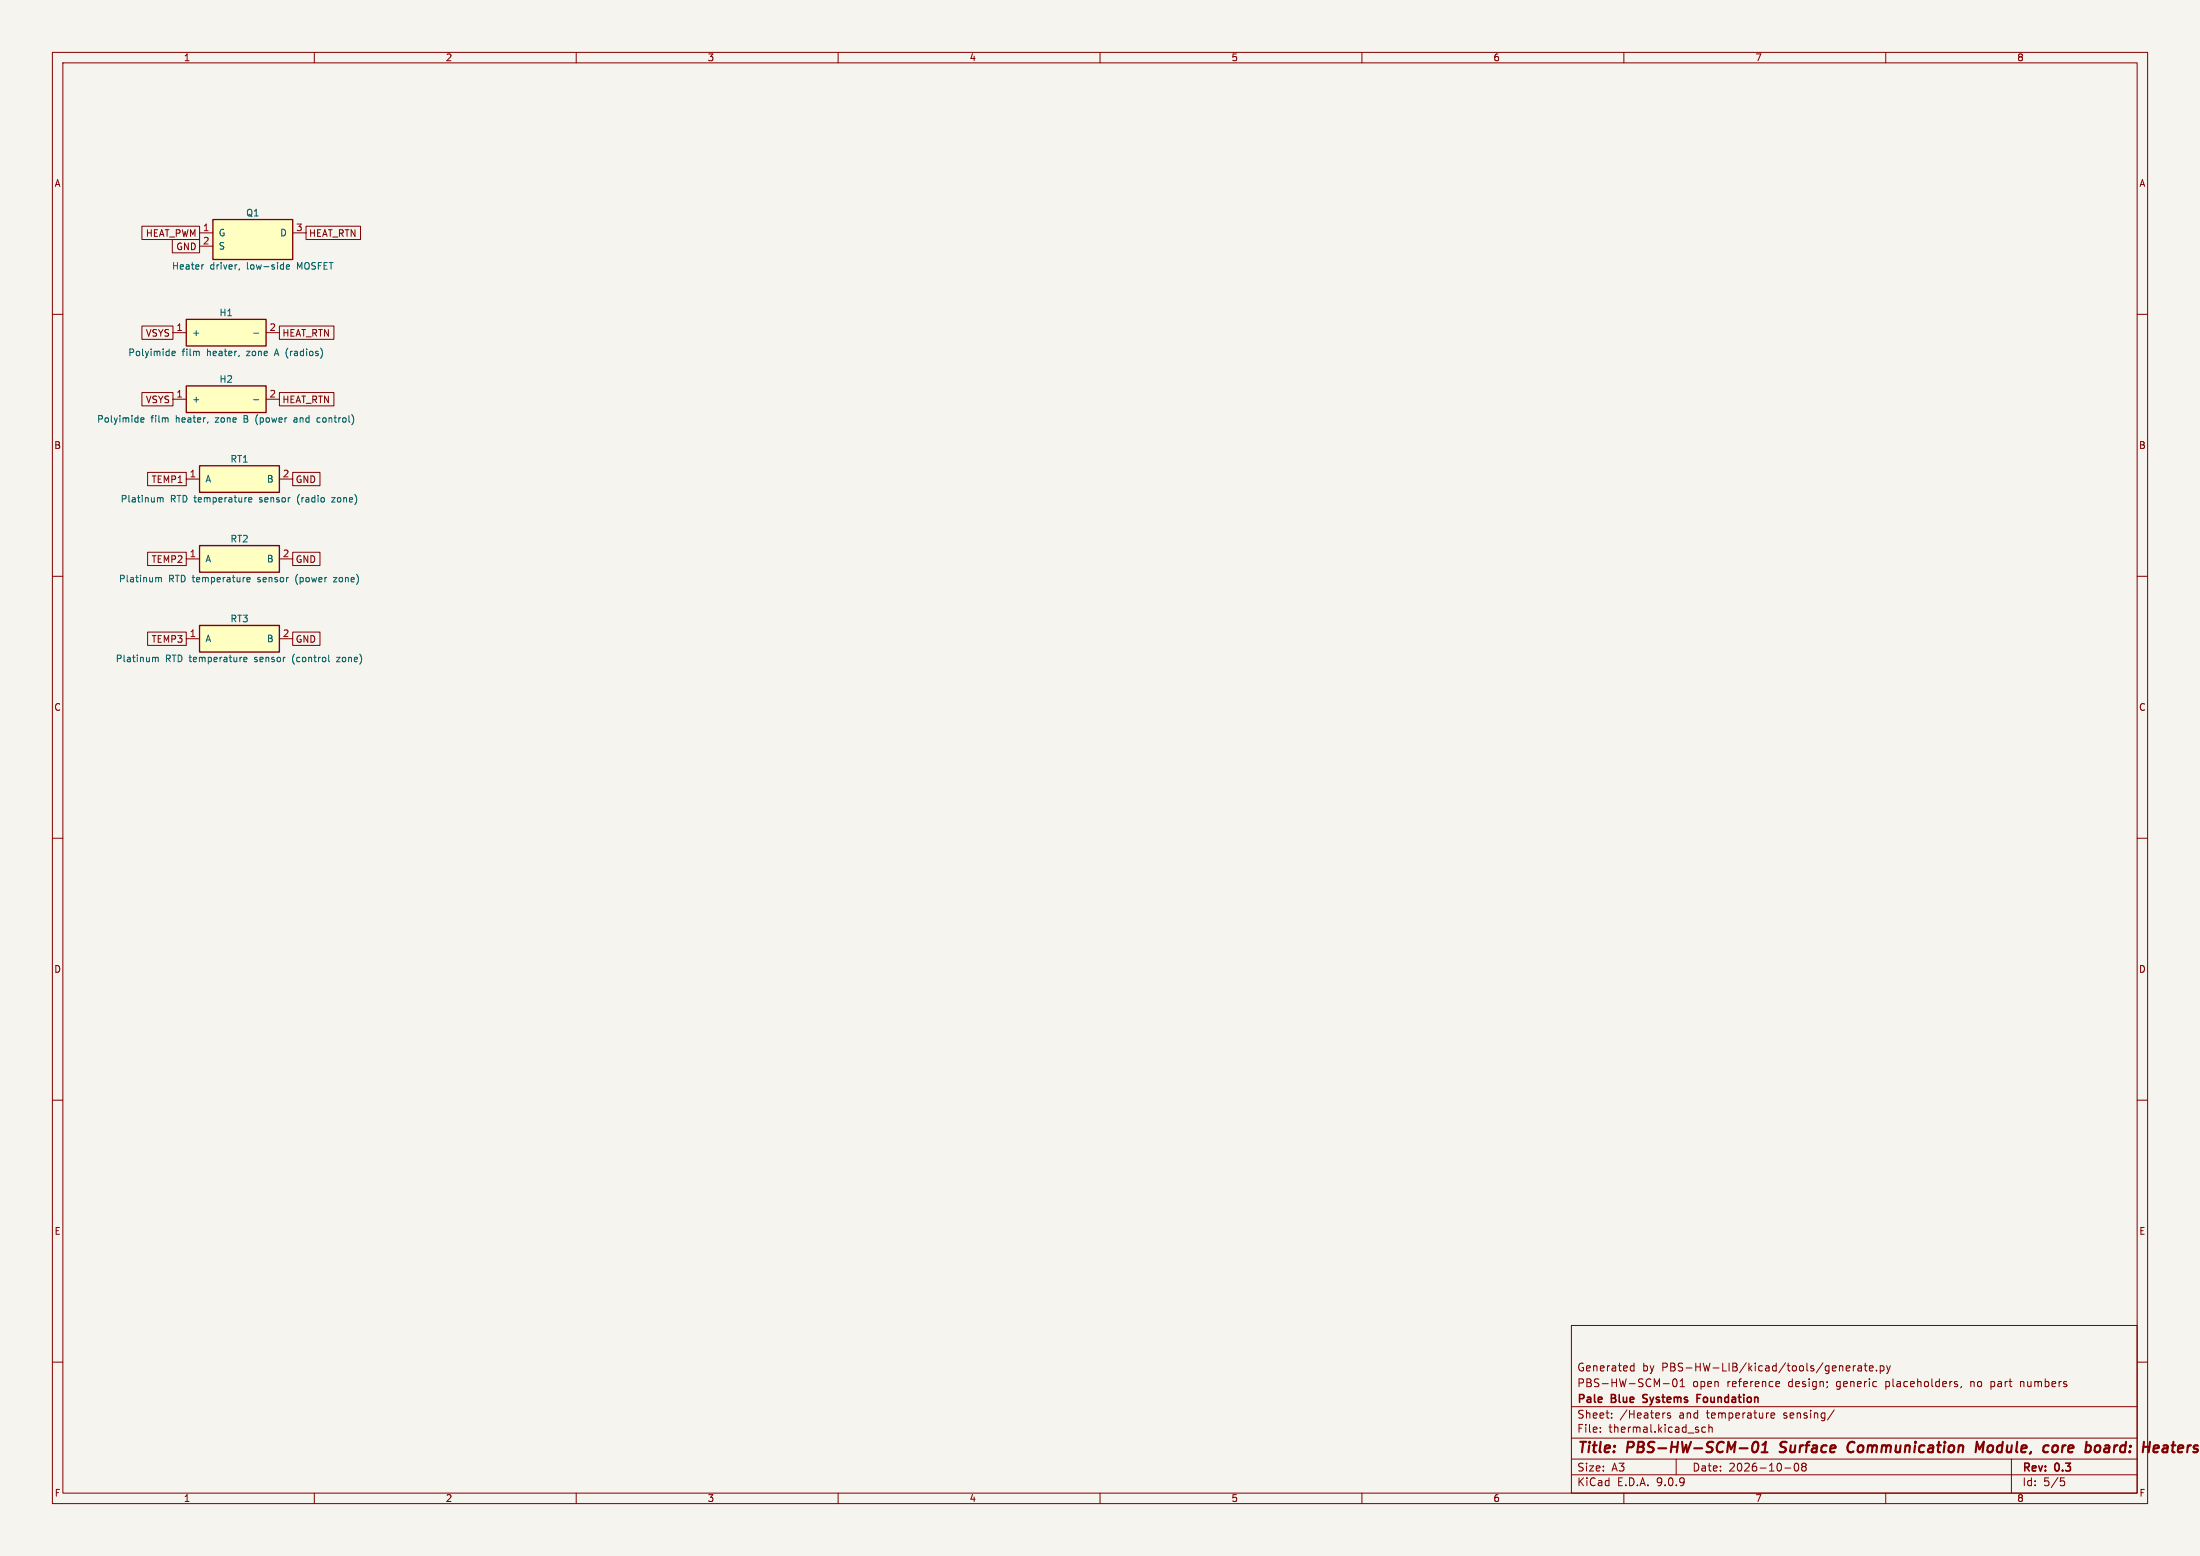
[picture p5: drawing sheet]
<svg xmlns="http://www.w3.org/2000/svg" width="420mm" height="297mm" viewBox="0 0 420 297" stroke-linecap="round" stroke-linejoin="round" font-family="sans-serif">
<path d="M0 0h420v297h-420z" fill="#f5f4ef" stroke="#f5f4ef" stroke-width=".19"/>
<g fill="none" stroke="#840000" stroke-width=".19">
<path d="M10 10h400v277h-400zM12 12h396v273h-396zM60 10v2M110 10v2M160 10v2M210 10v2M260 10v2M310 10v2M360 10v2M10 60h2M408 60h2M10 110h2"/>
<path d="M408 110h2M10 160h2M408 160h2M10 210h2M408 210h2M300 253h108v32h-108zM10 260h2M300 278.5h108M300 274.5h108M300 268.5h108M305.5 273.2v.2M305.5 272.5v.1"/>
<path d="M307.7 270.5v.2M307.7 269.8v.1M311.4 261.6h.5M311.4 260.8h.5M311.9 260.2v1.5M317.5 264.1h1.2M317.7 269.7h.2M318.9 269.8l-.4-.1-.2 .2 .1 .2 .5 .2v.3h-.6M319.4 263.3l.3-.1a.8 .8 0 0 1 .5 .7 .8 .8 0 0 1-.5 .8l-.3-.2-.1-.4zM320 278.5v3M320.7 264.7h.9M320.7 263.6l.5-.4v1.5"/>
<path d="M325.6 272.5l-.4-.1-.3 .3 .1 .6h.6M326.2 272.5l.2-.1 .4 .1 .1 .9M326.2 271.9v1.5M338.1 270.2l.7-.2-.1-.2-.4-.1-.2 .2 .1 .7h.5M339.1 264.6h.6M339.1 263.8l.4-.1 .2 .3-.7 .2M342.7 279.4l.2-.1a.8 .8 0 0 1 .5 .7 .8 .8 0 0 1-.5 .8l-.2-.2-.2-.4zM344.2 279.9l-.3-.3 .3-.3 .5 .1 .1 .2-.3 .3M344.2 279.9l-.3 .3 .1 .4 .2 .2 .5-.1 .1-.2-.1-.4-.2-.2M344.2 279.9h.3M348.8 263.8v.1M348.9 264.6l-.1 .2"/>
<path d="M350.2 269.1l-1.3 1.9M352.4 261.2l.8-.2-.1-.2-.4-.1-.3 .2 .1 .7h.6M353.8 260.7v1M354.2 260.7l-.3 .1-.1 .2M354.7 260.8h.6l.1 .9M355.4 261l-.5 .1a.29 .29 0 0 0-.2 .3 .29 .29 0 0 0 .2 .3l.5-.1M355.9 260.7h.5M356.1 260.2v1.3l.3 .2M356.9 261.2l.7-.2-.1-.2-.4-.1-.2 .2v.7h.6M358.2 261.5v.2M358.9 260.8l.5-.1 .3 .3-.2 .6h-.6M358.9 260.7v1.5"/>
<path d="M360.2 260.7l.3 1M360.5 261.7l-.3 .5M360.9 260.7l-.4 1M373.3 264.2l.4 .1v.2l-.2 .2h-.3M373.3 263.7l.4 .1M374.4 264.6l-.1 .3M380.1 263.7v1.5M380.1 264.6l.1 .1M380.2 263.7l-.1 .1M384 278.5v6.5M385.7 263.7v1M385.9 263.7l-.2 .1"/>
<path d="M408 260h2M60 285v2M110 285v2M160 285v2M210 285v2M260 285v2M300 281.5h108M310 285v2M340.7 280.2h1.2M360 285v2M393.4 282.1h.7M393.5 282.7h.4l.3 .2-.2 .6-.5 .1"/>
</g>
<g fill="none" stroke="#840000" stroke-width=".4">
<path d="M334.8 275.4a.46 .46 0 0 1 .5-.2 .46 .46 0 0 1 .3 .4 1.15 1.15 0 0 1-.7 1.6l-.2-.1a1.54 1.54 0 0 1 .1-1.7zM336.3 277.2h1.1M336.5 275.8l.6-.6-.2 2M339.7 277.1l.3 .1M340 275.4v.6M353.7 275.2a1.07 1.07 0 0 0-1 .8 1.07 1.07 0 0 0 .5 1.2l.5-.1M377.1 277.2l.3-2 .5 1.4 .8-1.4-.2 2M390.9 275.9l.2 .1M392.7 276a.59 .59 0 0 0-.9 .3v.7a.53 .53 0 0 0 .9 0M398.3 275.2l-.2 2M400.2 276a.5 .5 0 0 1 .8 .3l-.1 .5a.62 .62 0 0 1-.7 .4M411.5 275.9l.6 .1v.3l-1 .2"/>
<path d="M411.9 277.1l-.2 .1M413.2 275.9l-.2 .1M413.6 276.4h-.5a.4 .4 0 0 0-.3 .4 .4 .4 0 0 0 .2 .4h.5"/>
</g>
<path d="M313.6 267.6l.2 .1M313.7 266.3v.5M324 266.9h.5M324.7 266.2h-.7v1.5" fill="none" stroke="#840000" stroke-width=".3"/>
<path d="M38.1 88.9h15.2v5.1h-15.2z" fill="#ffffc2"/>
<path d="M38.1 88.9h15.2v5.1h-15.2z" fill="none" stroke="#840000" stroke-width=".25"/>
<path d="M35.6 91.4h2.5M53.3 91.4h2.6" fill="none" stroke="#840000" stroke-width=".19"/>
<path d="M30.2 95l.4 .2M30.6 95.2l.2-.2h.3v.8M30.6 95.2v.6M47.5 95.4l.6-.1-.1-.3h-.3l-.2 .2v.6h.5M63.3 95h.7l-.7 .8h.7" fill="none" stroke="#006464" stroke-width=".19"/>
<path d="M38.1 104.1h15.2v5.1h-15.2z" fill="#ffffc2"/>
<path d="M38.1 104.1h15.2v5.1h-15.2z" fill="none" stroke="#840000" stroke-width=".25"/>
<path d="M35.6 106.7h2.5M53.3 106.7h2.6" fill="none" stroke="#840000" stroke-width=".19"/>
<path d="M29.9 110.2l.4 .2M30.3 110.4l.1-.2 .4 .1v.8M30.3 110.4v.7M47.1 110.6l.6-.1v-.2l-.4-.1-.2 .2 .1 .6h.5M63.7 110.2h.6l-.6 .9h.6" fill="none" stroke="#006464" stroke-width=".19"/>
<path d="M35.6 73.7h15.2v5h-15.2z" fill="#ffffc2"/>
<path d="M35.6 73.7h15.2v5h-15.2z" fill="none" stroke="#840000" stroke-width=".25"/>
<path d="M33 76.2h2.6M50.8 76.2h2.5" fill="none" stroke="#840000" stroke-width=".19"/>
<path d="M32 79.8l.1 .8M48.4 76.3h1M49 79.5l-.2 .5 .2 .7M56.5 79.7l-.3 .1M61.1 79.8l-.4-.1-.2 .3 .1 .5h.5M26.9 80.2l.6-.2-.1-.2-.3-.1-.2 .2v.6h.5M39.7 80.5l-.1 .3M56.6 80.1h-.3l-.2 .2 .1 .2 .4 .1" fill="none" stroke="#006464" stroke-width=".19"/>
<path d="M38.1 119.4h15.2v5.1h-15.2z" fill="#ffffc2"/>
<path d="M38.1 119.4h15.2v5.1h-15.2z" fill="none" stroke="#840000" stroke-width=".25"/>
<path d="M35.6 121.9h2.5M53.3 121.9h2.6" fill="none" stroke="#840000" stroke-width=".19"/>
<path d="M29.3 125.5l.4 .1M29.7 125.6l.1-.1h.3l.1 .8M29.7 125.6v.7M46.5 125.9l.6-.1v-.3h-.4l-.2 .1 .1 .6h.5M62.7 125v1.1l.2 .2M64.3 125.5h.6l-.6 .8h.6" fill="none" stroke="#006464" stroke-width=".19"/>
<path d="M40.6 41.9h15.3v7.6h-15.3z" fill="#ffffc2"/>
<path d="M40.6 41.9h15.3v7.6h-15.3z" fill="none" stroke="#840000" stroke-width=".25"/>
<path d="M38.1 44.5h2.5M38.1 47h2.5M55.9 44.5h2.5" fill="none" stroke="#840000" stroke-width=".19"/>
<path d="M38.9 50.5l-.3 .1M45.7 51.3l-.1 .3M54.7 51l.6-.2-.1-.2-.3-.1-.2 .2v.6h.5" fill="none" stroke="#006464" stroke-width=".19"/>
<path d="M35.6 61h15.2v5h-15.2z" fill="#ffffc2"/>
<path d="M35.6 61h15.2v5h-15.2z" fill="none" stroke="#840000" stroke-width=".25"/>
<g fill="none" stroke="#840000" stroke-width=".19">
<path d="M27.1 43.2h11v2.5h-11zM32.9 45.7h5.2v2.6h-5.2zM58.4 43.2h10.4v2.5h-10.4zM27.1 74.9h5.9v2.6h-5.9zM27.1 62.2h5.9v2.6h-5.9zM33 63.5h2.6M50.8 63.5h2.5M53.3 74.9h10.4v2.6h-10.4zM53.3 62.2h10.4v2.6h-10.4zM28.2 90.2h7.4v2.5h-7.4zM55.9 90.2h5.2v2.5h-5.2zM28.2 105.4h7.4v2.6h-7.4z"/>
<path d="M55.9 105.4h5.2v2.6h-5.2zM28.2 120.6h7.4v2.6h-7.4zM55.9 120.6h5.2v2.6h-5.2z"/>
</g>
<path d="M32.8 67.5l.6-.2v-.2l-.4-.1-.2 .2 .1 .6h.5M38 67.1v.8M45.7 67.8l-.2 .3M48.4 63.6h1" fill="none" stroke="#006464" stroke-width=".19"/>
<g font-size="2.8" fill="#840000">
<text x="301" y="277.9">Title:</text>
<text x="310.6" y="277.9">PBS-HW-SCM-01</text>
<text x="340.7" y="277.9">Surface</text>
<text x="354.3" y="277.9">Communication</text>
<text x="379.6" y="277.9">Module,</text>
<text x="393.4" y="277.9">core</text>
<text x="402.2" y="277.9">board:</text>
<text x="413.9" y="277.9">Heate</text>
</g>
<g font-size="2.1" fill="#840000">
<text x="301" y="262">Generated</text>
<text x="313.5" y="262">by</text>
<text x="317.3" y="262">PBS-HW-LIB/kicad/tools/generate.py</text>
<text x="301" y="268.2">Pale</text>
<text x="301" y="265">PBS-HW-SCM-01</text>
<text x="307.7" y="268.2">Blue</text>
<text x="314.3" y="268.2">Systems</text>
<text x="323.1" y="265">open</text>
<text x="325.2" y="268.2">Foundation</text>
<text x="329.7" y="265">reference</text>
<text x="341.5" y="265">design;</text>
<text x="350.8" y="265">generic</text>
<text x="360.3" y="265">placeholders,</text>
<text x="376.7" y="265">no</text>
<text x="380.7" y="265">part</text>
<text x="386.5" y="265">numbers</text>
<text x="301" y="273.7">File:</text>
<text x="301" y="271">Sheet:</text>
<text x="307.1" y="273.7">thermal.kicad_sch</text>
<text x="309.2" y="271">/Heaters</text>
<text x="320.6" y="271">and</text>
<text x="326" y="271">temperature</text>
<text x="340.8" y="271">sensing/</text>
<text x="301" y="281.1">Size:</text>
<text x="307.6" y="281.1">A3</text>
<text x="323" y="281.1">Date:</text>
<text x="330" y="281.1">2026-10-08</text>
<text x="386" y="281.3">Rev:</text>
<text x="392.4" y="281.3">0.3</text>
<text x="301" y="283.9">KiCad</text>
<text x="308.7" y="283.9">E.D.A.</text>
<text x="316.3" y="283.9">9.0.9</text>
<text x="386" y="283.9">Id:</text>
<text x="390.1" y="283.9">5/5</text>
</g>
<g font-size="1.8" fill="#840000">
<text x="35" y="11.9">1</text>
<text x="85" y="11.9">2</text>
<text x="135" y="11.9">3</text>
<text x="185" y="11.9">4</text>
<text x="235" y="11.9">5</text>
<text x="285" y="11.9">6</text>
<text x="335" y="11.9">7</text>
<text x="385" y="11.9">8</text>
<text x="10.3" y="35.9">A</text>
<text x="408.3" y="35.9">A</text>
<text x="27.7" y="45.4">HEAT_PWM</text>
<text x="33.5" y="47.9">GND</text>
<text x="58.9" y="45.4">HEAT_RTN</text>
<text x="27.7" y="64.5">VSYS</text>
<text x="53.8" y="64.5">HEAT_RTN</text>
<text x="27.7" y="77.2">VSYS</text>
<text x="53.8" y="77.2">HEAT_RTN</text>
<text x="10.3" y="85.9">B</text>
<text x="408.2" y="85.9">B</text>
<text x="28.8" y="92.4">TEMP1</text>
<text x="56.4" y="92.4">GND</text>
<text x="28.8" y="107.6">TEMP2</text>
<text x="56.4" y="107.6">GND</text>
<text x="28.8" y="122.9">TEMP3</text>
<text x="56.4" y="122.9">GND</text>
<text x="10.3" y="135.9">C</text>
<text x="408.2" y="135.9">C</text>
<text x="10.3" y="185.9">D</text>
<text x="408.2" y="185.9">D</text>
<text x="10.3" y="235.9">E</text>
<text x="408.3" y="235.9">E</text>
<text x="10.3" y="285.9">F</text>
<text x="35" y="286.9">1</text>
<text x="85" y="286.9">2</text>
<text x="135" y="286.9">3</text>
<text x="185" y="286.9">4</text>
<text x="235" y="286.9">5</text>
<text x="285" y="286.9">6</text>
<text x="335" y="286.9">7</text>
<text x="385" y="286.9">8</text>
<text x="408.3" y="285.9">F</text>
</g>
<g font-size="1.8" fill="#006464">
<text x="46.9" y="41.5">Q1</text>
<text x="41.7" y="45.3">G</text>
<text x="41.7" y="47.9">S</text>
<text x="53.4" y="45.3">D</text>
<text x="32.7" y="51.7">Heater</text>
<text x="40.1" y="51.7">driver,</text>
<text x="47.2" y="51.7">low-side</text>
<text x="57" y="51.7">MOSFET</text>
<text x="36.6" y="64.4">+</text>
<text x="41.8" y="60.6">H1</text>
<text x="24.4" y="68.2">Polyimide</text>
<text x="34.8" y="68.2">film</text>
<text x="39.6" y="68.2">heater,</text>
<text x="47.4" y="68.2">zone</text>
<text x="53" y="68.2">A (radios)</text>
<text x="36.6" y="77.1">+</text>
<text x="41.8" y="73.3">H2</text>
<text x="18.4" y="80.9">Polyimide</text>
<text x="28.8" y="80.9">film</text>
<text x="33.7" y="80.9">heater,</text>
<text x="41.4" y="80.9">zone</text>
<text x="47" y="80.9">B</text>
<text x="49.4" y="80.9">(power</text>
<text x="57" y="80.9">and</text>
<text x="61.6" y="80.9">control)</text>
<text x="43.9" y="88.5">RT1</text>
<text x="39.1" y="92.3">A</text>
<text x="50.9" y="92.3">B</text>
<text x="22.9" y="96.1">Platinum</text>
<text x="32.5" y="96.1">RTD temperature</text>
<text x="49.8" y="96.1">sensor</text>
<text x="57.2" y="96.1">(radio</text>
<text x="64.1" y="96.1">zone)</text>
<text x="39.1" y="107.5">A</text>
<text x="43.9" y="103.7">RT2</text>
<text x="50.9" y="107.5">B</text>
<text x="22.6" y="111.4">Platinum</text>
<text x="32.2" y="111.4">RTD temperature</text>
<text x="49.5" y="111.4">sensor</text>
<text x="56.9" y="111.4">(power</text>
<text x="64.4" y="111.4">zone)</text>
<text x="43.9" y="119">RT3</text>
<text x="39.1" y="122.8">A</text>
<text x="50.9" y="122.8">B</text>
<text x="22" y="126.6">Platinum</text>
<text x="31.6" y="126.6">RTD temperature</text>
<text x="48.9" y="126.6">sensor</text>
<text x="56.3" y="126.6">(control</text>
<text x="65" y="126.6">zone)</text>
</g>
<g font-size="1.8" fill="#a90000">
<text x="38.7" y="44.2">1</text>
<text x="38.7" y="46.7">2</text>
<text x="56.4" y="44.2">3</text>
<text x="33.6" y="63.2">1</text>
<text x="51.4" y="63.2">2</text>
<text x="33.6" y="75.9">1</text>
<text x="51.4" y="75.9">2</text>
<text x="36.1" y="91.2">1</text>
<text x="53.9" y="91.2">2</text>
<text x="36.1" y="106.4">1</text>
<text x="53.9" y="106.4">2</text>
<text x="36.1" y="121.7">1</text>
<text x="53.9" y="121.7">2</text>
</g>
</svg>
